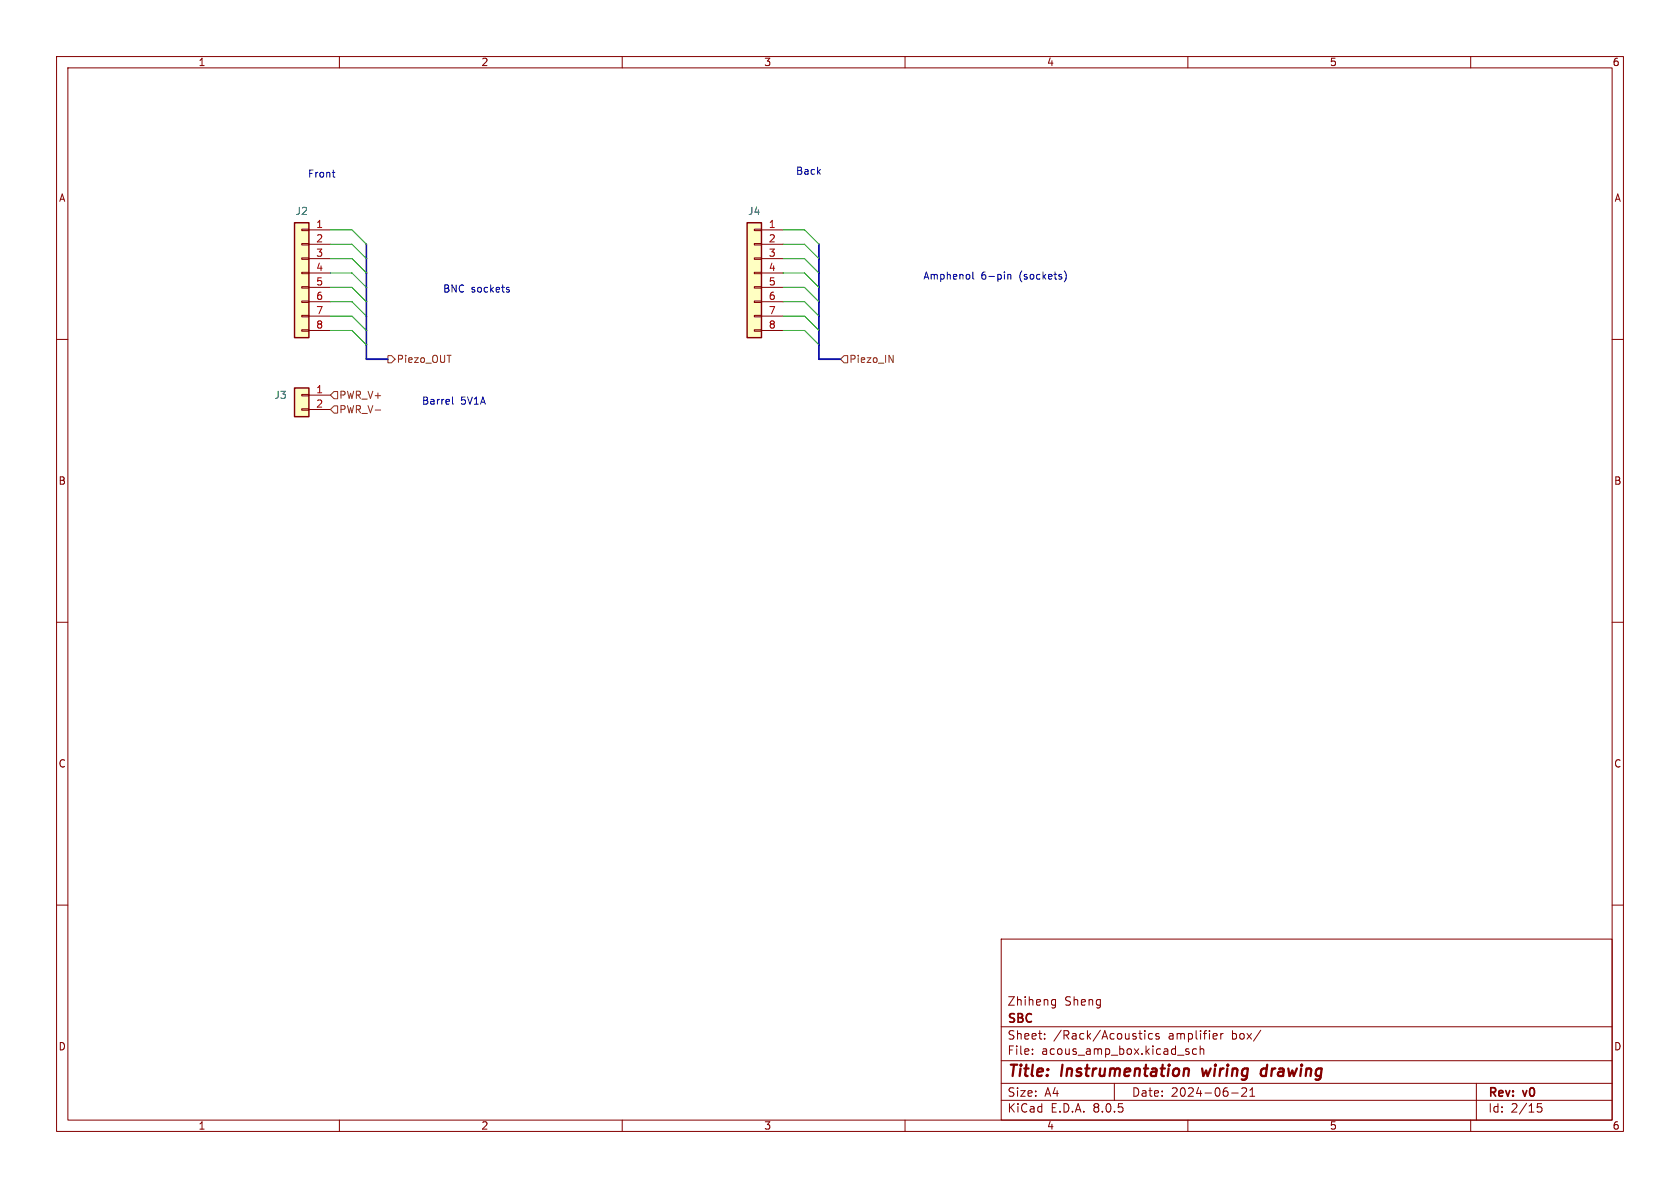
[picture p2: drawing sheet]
<svg xmlns="http://www.w3.org/2000/svg" width="297mm" height="210mm" viewBox="0 0 297 210" stroke-linecap="round" stroke-linejoin="round" font-family="sans-serif">
<g fill="none" stroke="#840000" stroke-width=".18">
<path d="M10 10h277v190h-277zM12 12h273v186h-273zM60 10v2M110 10v2M160 10v2M210 10v2M260 10v2M10 60h2M285 60h2M10 110h2M285 110h2M10 160h2"/>
<path d="M285 160h2M177 166h108v32h-108zM186 177.6h.6M186 176.8h.6M186.6 176.7v1.2l-.1 .2-.4 .1M60 198v2M110 198v2M160 198v2M177 194.5h108M177 191.5h108M177 187.5h108M177 181.5h108"/>
<path d="M182.5 186.3v.1M182.5 185.5v.1M184.7 183.6v.1M184.7 182.8v.1M197 191.5v3M201.3 182.7h.6M201.7 183.7h.2M202.4 182.2v.1M202.4 182.7v1M203.7 182.8l-.4-.1-.3 .3v.4l.2 .2h.5M204.9 182.8l-.4-.1-.2 .2 .1 .2 .5 .2v.3h-.6M209.8 185.9l.4 .1v.2l-.2 .2h-.3"/>
<path d="M209.8 185.4l.4 .1M210 198v2M211.5 185.5l-.4-.1-.3 .3v.4l.2 .2h.5M212.2 185.5l.2-.1 .3 .1 .1 .9M212.2 184.9v1.5M215.8 182.7v1M216.2 182.7l-.2 .1-.2 .2M217.7 193.2h1.2M220.3 192.4v.5l-.8 .9h.9M221 193.8h.8M221 192.7l.4-.4v1.5M222.9 182.1l-1.3 2"/>
<path d="M260 198v2M261 191.5v6.5M272.5 195.1h-.7l-.1 .7 .3-.1h.5l.1 .3-.1 .5-.2 .1-.6-.1"/>
</g>
<path d="M209.7 188.9l.4 .1 .1 .2-.1 1M212.5 188.9l.2 1.3 .5-.9M223.9 189a.66 .66 0 0 0-1 .3v.5l.1 .3 .2 .1 .6-.1M224 188.2l-.2 2" fill="none" stroke="#840000" stroke-width=".4"/>
<path d="M52.1 68.6h2.5v5.1h-2.5z" fill="#ffffc2"/>
<path d="M53.3 72.3h1.3v.2h-1.3zM53.3 69.7h1.3v.3h-1.3zM54.6 69.9h3.8M54.6 72.4h3.8" fill="none" stroke="#840000" stroke-width=".18"/>
<path d="M52.1 68.6h2.5v5.1h-2.5z" fill="none" stroke="#840000" stroke-width=".25"/>
<path d="M52.1 39.4h2.5v20.3h-2.5z" fill="#ffffc2"/>
<g fill="none" stroke="#840000" stroke-width=".18">
<path d="M53.3 58.3h1.3v.2h-1.3zM53.3 55.8h1.3v.2h-1.3zM53.3 53.2h1.3v.3h-1.3zM53.3 50.7h1.3v.2h-1.3zM53.3 48.1h1.3v.3h-1.3zM53.3 45.6h1.3v.2h-1.3zM53.3 43.1h1.3v.2h-1.3zM53.3 40.5h1.3v.3h-1.3zM54.6 40.6h3.8M54.6 43.2h3.8M54.6 45.7h3.8M54.6 48.3h3.8"/>
<path d="M54.6 50.8h3.8M54.6 53.3h3.8M54.6 55.9h3.8M54.6 58.4h3.8"/>
</g>
<path d="M52.1 39.4h2.5v20.3h-2.5z" fill="none" stroke="#840000" stroke-width=".25"/>
<path d="M132.1 39.4h2.5v20.3h-2.5z" fill="#ffffc2"/>
<g fill="none" stroke="#840000" stroke-width=".18">
<path d="M133.3 58.3h1.3v.2h-1.3zM133.3 55.8h1.3v.2h-1.3zM133.3 53.2h1.3v.3h-1.3zM133.3 50.7h1.3v.2h-1.3zM133.3 48.1h1.3v.3h-1.3zM133.3 45.6h1.3v.2h-1.3zM133.3 43.1h1.3v.2h-1.3zM133.3 40.5h1.3v.3h-1.3zM134.6 40.6h3.8M134.6 43.2h3.8M134.6 45.7h3.8M134.6 48.3h3.8"/>
<path d="M134.6 50.8h3.8M134.6 53.3h3.8M134.6 55.9h3.8M134.6 58.4h3.8"/>
</g>
<path d="M132.1 39.4h2.5v20.3h-2.5z" fill="none" stroke="#840000" stroke-width=".25"/>
<path d="M59.1 71.8h.6v1.2h-.6l-.7-.6zM59.1 69.2h.6v1.3h-.6l-.7-.6zM68.6 62.9h.6l.6 .6-.6 .6h-.6zM149.2 62.9h.7v1.2h-.7l-.6-.6zM157.2 62.8l.7 1.3v-1.3" fill="none" stroke="#725600" stroke-width=".18"/>
<path d="M58.7 30.5h.5M59 31.3h.2M89.7 51.2l.3 .1 .1 .2-.2 .1h-.3M89.7 50.8l.3 .1M172 48.1v1.1l.2 .2M178.2 48.5v.9M178.2 48.6l.2-.1 .3 .1v.8M188.1 47.9a1.46 1.46 0 0 1 0 1.9M80 70.2v1.1l.2 .1" fill="none" stroke="#0000c2" stroke-width=".18"/>
<path d="M64.8 43.2v20.3h3.8M144.8 43.2v20.3h3.8" fill="none" stroke="#000084" stroke-width=".3"/>
<g fill="none" stroke="#009600" stroke-width=".18">
<path d="M58.4 43.2h3.8l2.6 2.5M58.4 45.7h3.8l2.6 2.6M58.4 50.8h3.8l2.6 2.5M58.4 48.3h3.8l2.6 2.5M58.4 53.3h3.8l2.6 2.6M58.4 55.9h3.8l2.6 2.5M58.4 40.6h3.8l2.6 2.6M58.4 58.4h3.8l2.6 2.6M138.4 43.2h3.8l2.6 2.5M138.4 45.7h3.8l2.6 2.6M138.4 50.8h3.8l2.6 2.5M138.4 48.3h3.8l2.6 2.5"/>
<path d="M138.4 53.3h3.8l2.6 2.6M138.4 55.9h3.8l2.6 2.5M138.4 40.6h3.8l2.6 2.6M138.4 58.4h3.8l2.6 2.6"/>
</g>
<g font-size="2.8" fill="#840000">
<text x="178" y="190.9">Title:</text>
<text x="187.7" y="190.9">Instrumentation</text>
<text x="213.4" y="190.9">wiring</text>
<text x="224.6" y="190.9">drawing</text>
</g>
<g font-size="2.1" fill="#840000">
<text x="178" y="178">Zhiheng</text>
<text x="188.2" y="178">Sheng</text>
<text x="178" y="184">Sheet:</text>
<text x="178" y="181.2">SBC</text>
<text x="186.2" y="184">/Rack/Acoustics</text>
<text x="206.6" y="184">amplifier</text>
<text x="217.9" y="184">box/</text>
<text x="178" y="186.7">File:</text>
<text x="184.1" y="186.7">acous_amp_box.kicad_sch</text>
<text x="178" y="196.9">KiCad</text>
<text x="178" y="194.1">Size:</text>
<text x="184.7" y="194.1">A4</text>
<text x="185.7" y="196.9">E.D.A.</text>
<text x="193.3" y="196.9">8.0.5</text>
<text x="200" y="194.1">Date:</text>
<text x="207" y="194.1">2024-06-21</text>
<text x="263" y="194.3">Rev:</text>
<text x="263" y="196.9">Id:</text>
<text x="267.1" y="196.9">2/15</text>
<text x="269.4" y="194.3">v0</text>
</g>
<g font-size="1.8" fill="#840000">
<text x="35" y="11.9">1</text>
<text x="85" y="11.9">2</text>
<text x="135" y="11.9">3</text>
<text x="185" y="11.9">4</text>
<text x="235" y="11.9">5</text>
<text x="285" y="11.9">6</text>
<text x="10.3" y="35.9">A</text>
<text x="285.3" y="35.9">A</text>
<text x="10.3" y="85.9">B</text>
<text x="285.3" y="85.9">B</text>
<text x="10.3" y="135.9">C</text>
<text x="285.3" y="135.9">C</text>
<text x="10.3" y="185.9">D</text>
<text x="285.3" y="185.9">D</text>
<text x="35" y="199.9">1</text>
<text x="85" y="199.9">2</text>
<text x="135" y="199.9">3</text>
<text x="185" y="199.9">4</text>
<text x="235" y="199.9">5</text>
<text x="285" y="199.9">6</text>
</g>
<g font-size="1.8" fill="#0000c2">
<text x="54.3" y="31.6">Front</text>
<text x="140.6" y="31.1">Back</text>
<text x="78.2" y="51.9">BNC</text>
<text x="83.3" y="51.9">sockets</text>
<text x="163.1" y="49.6">Amphenol</text>
<text x="173.4" y="49.6">6-pin</text>
<text x="180.3" y="49.6">(sockets)</text>
<text x="74.5" y="71.7">Barrel</text>
<text x="81.4" y="71.7">5V1A</text>
</g>
<g font-size="1.8" fill="#006464">
<text x="52.1" y="38.2">J2</text>
<text x="132.2" y="38.2">J4</text>
<text x="48.4" y="70.7">J3</text>
</g>
<g font-size="1.8" fill="#a90000">
<text x="55.8" y="40.4">1</text>
<text x="135.8" y="40.4">1</text>
<text x="55.8" y="42.9">2</text>
<text x="55.8" y="45.5">3</text>
<text x="135.8" y="42.9">2</text>
<text x="135.8" y="45.5">3</text>
<text x="55.8" y="48">4</text>
<text x="55.8" y="50.5">5</text>
<text x="55.8" y="53.1">6</text>
<text x="135.8" y="48">4</text>
<text x="135.8" y="50.5">5</text>
<text x="135.8" y="53.1">6</text>
<text x="55.8" y="55.6">7</text>
<text x="55.8" y="58.2">8</text>
<text x="135.8" y="55.6">7</text>
<text x="135.8" y="58.2">8</text>
<text x="55.8" y="69.6">1</text>
<text x="55.8" y="72.1">2</text>
</g>
<g font-size="1.8" fill="#725600">
<text x="70" y="64.4">Piezo_OUT</text>
<text x="150.1" y="64.4">Piezo_IN</text>
<text x="59.9" y="70.7">PWR_V+</text>
<text x="59.9" y="73.3">PWR_V-</text>
</g>
</svg>
